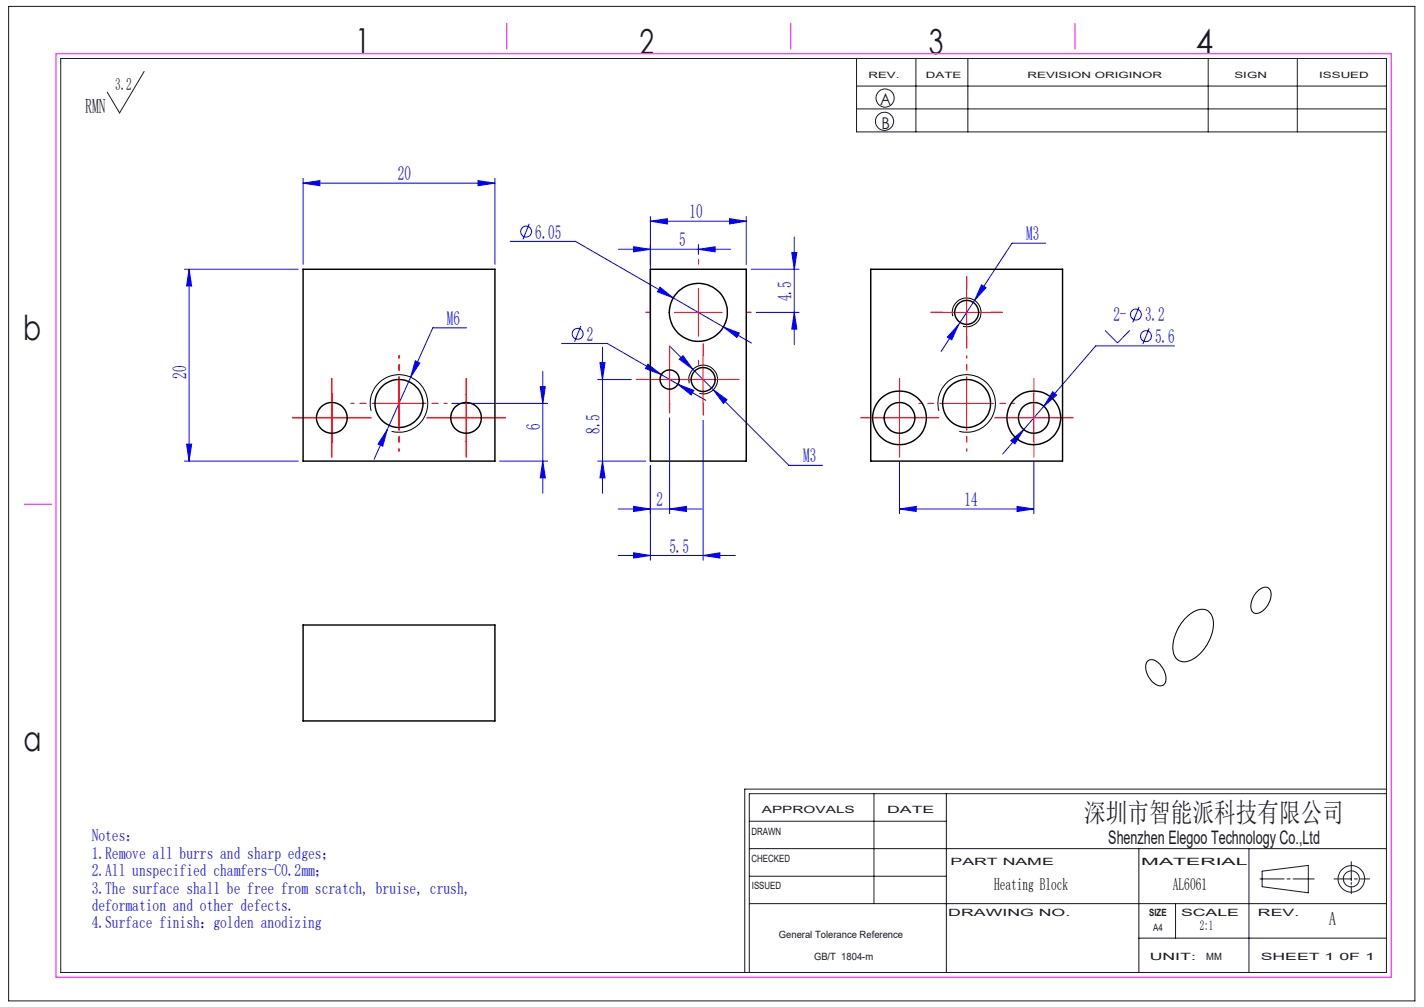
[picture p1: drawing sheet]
<svg xmlns="http://www.w3.org/2000/svg" width="297mm" height="210mm" viewBox="0 0 297 210" stroke-linecap="round" stroke-linejoin="round" font-family="sans-serif">
<g fill="none" stroke="#00f" stroke-width=".21">
<path d="M63.2 38.2l3.5-.5v1zM63.2 37.2v17.9M63.2 38.2h40M99.7 37.7l3.5 .5-3.5 .5zM103.2 37.2v17.9M38.5 56.2h23.7M39.4 56.2l.6 3.4h-1.1zM39.4 56.2v40M106.4 50.3h13.6l30.9 17.9M110.4 46.7l-1.3 3.2M128.9 52h23.5M132.2 51.5l3.4 .5-3.4 .5z"/>
<path d="M135.6 46.1l3.6-.5v1.1zM135.6 45.1v21.5M135.6 46.1h20M137.7 59.9l2.7 2.2-3.3-1.3zM145.7 52l3.5-.5v1zM145.7 51v2.1M152.2 45.6l3.4 .5-3.4 .6zM155.6 45.1v10M156.7 56.2h10M165.1 52.7h1.1l-.5 3.5zM165.7 49.4v22.5M204.7 59.4l.9 .6-2.3 2.6z"/>
<path d="M218.1 50.7h-7l-7.8 11.9M86.6 75.2l1 .5-1.9 3zM97.3 68.4h-7l-9.5 21.2M113.2 77.4v25.5M117.1 71.6h9.6l11.2 6.5M121.1 68l-1.3 3.3M124.7 79.2h7M125.1 75.6h1.1l-.5 3.6zM125.7 72.4v30.5M135.1 75.9l2.8 2.2-3.3-1.2zM137.9 78.1l3.5 2M139.8 72.3l24.7 24.7h7.1"/>
<path d="M141.7 74.9l.8-.7 2 2.8zM150.9 68.2l3.3 1.3-.5 .9zM150.9 68.2l5.8 3.3M157.7 65.1h9M165.7 65.1l.5 3.5h-1.1zM200 67.7l-1.5 3.2-.9-.6zM200 67.7l-3.7 5.6M203.3 62.6l-3.3 5.1M230.5 68.9l2.6 2.6 2.6-2.6M237.6 64l-1.3 3.2M239.7 68.5l-1.3 3.2M245 72.1h-16.5l-15 17.5"/>
<path d="M38.5 96.2h23.7M38.9 92.6h1.1l-.6 3.6zM80.8 89.6l-1 3.5-1-.5zM80.8 89.6l-2.8 6.2M94.2 84.1h20M104.2 96.2h10M112.7 80.6h1l-.5 3.5zM113.2 96.2l.5 3.5h-1zM124.7 96.2h10M125.7 96.2l.5 3.5h-1.1zM135.6 97.1v19.7M139.7 87.1v20"/>
<path d="M141.4 80.1l3.3 1.3-.6 1zM141.4 80.1l5.8 3.4M146.6 87.7v29.1M148.8 81.3l2.8 2.1-.7 .7zM187.6 96.3v10.8M210.8 91.9l2.7-2.3-1.8 3zM213.5 89.6l-4.4 5.1M215.6 96.3v10.8M219.6 81.7l.8 .7-2.7 2.3zM128.9 106.1h17.5M128.9 115.8h24.5M132.2 105.6l3.4 .5-3.4 .6z"/>
<path d="M132.2 115.3l3.4 .5-3.4 .6zM139.7 106.1l3.5-.5v1.1zM146.6 115.8l3.5-.5v1.1zM187.6 106.1l3.5-.5v1.1zM187.6 106.1h28M212.1 105.6l3.5 .5-3.5 .6z"/>
<circle cx="109.7" cy="48.3" r="1.15"/>
<circle cx="120.5" cy="69.6" r="1.15"/>
<circle cx="236.9" cy="65.6" r="1.15"/>
<circle cx="239" cy="70.1" r="1.14"/>
</g>
<g fill="none" stroke="#191924" stroke-width=".21">
<path d="M1.8 1.3h293.3v207.4h-293.3zM12.7 12.2h276.5v190.6h-276.5zM30.1 14.9l-5.2 8.7-2.5-4.4M178.6 12.2v15.3h110.6M178.6 17.9h110.6M191 12.2v15.3M201.9 12.2v15.3M252 12.2v15.3M270.6 12.2v15.3M178.6 22.7h110.6M156.3 177h132.9M156.3 171.3h41.1"/>
<path d="M182.3 165.5v22.9M197.4 165.5v37.3M237.5 177v25.8M260.5 177v25.8M281.8 179.7v4M289.2 165.5h-132.9v37.3M289.2 164.6h-133.9v38.2M156.3 188.4h132.9M156.3 182.7h41.1M237.5 195.6h51.7M245.2 188.4v7.2M262.8 183.3h5"/>
<path d="M263.2 181.7l9.7-1.2v5.7l-9.7-1.3zM268.4 183.3h.7M269.7 183.3h4.4M278.2 183.3h3.6M281.8 184v.4M281.8 184.8v1.6M282.5 183.3h.6M283.7 183.3h1.9"/>
<circle cx="184.5" cy="25.3" r="1.9"/>
<circle cx="184.6" cy="20.4" r="1.89"/>
<circle cx="281.9" cy="183.3" r="1.68"/>
<circle cx="281.9" cy="183.3" r="2.77"/>
</g>
<path d="M143.8 79.9a2.99 2.99 0 0 1 2.6-3.7 2.99 2.99 0 0 1 3.2 3.2 2.99 2.99 0 0 1-3.7 2.6M198.7 65.9a2.99 2.99 0 0 1 2.7-3.7 2.99 2.99 0 0 1 3.2 3.2 2.99 2.99 0 0 1-3.8 2.6M77.4 85.7a6 6 0 0 1 5.3-7.5 6 6 0 0 1 6.5 6.5 6 6 0 0 1-7.5 5.2M195.8 85.7a6 6 0 0 1 5.3-7.5 6 6 0 0 1 6.5 6.5 6 6 0 0 1-7.5 5.2M239.3 137.9a1.68 1.68 0 0 1 2.5 .5 3.8 3.8 0 0 1 1.1 4.1 1.49 1.49 0 0 1-2.3-.1 3.8 3.8 0 0 1-1.4-4.3zM247.2 129a4.5 4.5 0 0 1 4.4-1.8 3.2 3.2 0 0 1 1.4 3.8 8.6 8.6 0 0 1-5.6 7 2.51 2.51 0 0 1-2.8-3 9.7 9.7 0 0 1 2.6-6zM262.3 123.3a1.66 1.66 0 0 1 2.6-.4 4.1 4.1 0 0 1-2.3 4.9 1.28 1.28 0 0 1-1.4-.2 1.28 1.28 0 0 1-.3-1.4l.4-1.5z" fill="none" stroke="#000" stroke-width=".21"/>
<path d="M11.7 11.2h278.5v192.6h-278.5zM105.7 4.9v5.3M164.9 4.9v5.3M224.2 4.9v5.3M5 105.2h5.8" fill="none" stroke="#f0f" stroke-width=".21"/>
<g fill="none" stroke="#f00" stroke-width=".21" stroke-dasharray="30.5 1.3 1.3 1.3">
<path d="M145.7 55.1v-1M134.7 79.1h-2M135.7 65.1h-1.1M139.7 74.1v-2M141.7 79.1h-2.5M144.7 79.1h2M145.7 75.1v1.1M146.7 74.1v-2.5M151.7 79.1h2.5M155.7 65.1h1M196.6 65.1h-2.5M201.6 60.1v-2.5"/>
<path d="M201.6 70.1v2.5M206.6 65.1h2.5M64.2 87.1h-3.2M69.2 82.1v-3.2M69.2 92.1v3.2M74.2 87.1h3.2M92.2 87.1h-3.2M97.2 82.1v-3.2M97.2 92.1v3.2M102.2 87.1h3.2M139.7 84.1v2M146.7 84.1v2.5"/>
<path d="M182.6 87.1h-3.2M187.6 82.1v-3.2M187.6 92.1v3.2M192.6 87.1h3.2M210.6 87.1h-3.2M215.6 82.1v-3.2M215.6 92.1v3.2M220.6 87.1h3.2"/>
</g>
<path d="M83.2 79.1v-5M201.6 79.1v-5M78.2 84.1h-5M83.2 89.1v5M88.2 84.1h5M196.6 84.1h-5M201.6 89.1v5M206.6 84.1h5" fill="none" stroke="#f00" stroke-width=".21" stroke-dasharray="30.5 1.3 1.3 1.3" stroke-dashoffset="29.9"/>
<g fill="none" stroke="#f00" stroke-width=".21">
<path d="M83.2 79.2v9.9M134.7 79.2h17M139.7 74.1v10M140.7 65.1h10M145.7 60.1v10.1M146.6 74.1v10M196.6 65.1h10M201.6 60.1v10.1M201.6 79.2v9.9M64.2 87.1h10M69.2 82.2v9.9M78.2 84.1h10"/>
<path d="M92.2 87.1h10M97.2 82.2v9.9M182.6 87.1h10M187.6 82.2v9.9M196.6 84.1h10M210.6 87.1h10M215.6 82.2v9.9"/>
</g>
<g fill="#00f">
<path d="M152.2 45.6l3.4 .5-3.4 .6zM135.6 46.1l3.6-.5v1.1zM139.7 106.1l3.5-.5v1.1zM132.2 105.6l3.4 .5-3.4 .6zM146.6 115.8l3.5-.5v1.1zM132.2 115.3l3.4 .5-3.4 .6z"/>
<path d="M63.2 38.2l3.5-.5v1zM99.7 37.7l3.5 .5-3.5 .5zM80.8 89.6l-2 3 1 .5zM86.6 75.2l-.9 3.5 1.9-3zM150.9 68.2l2.8 2.2 .5-.9zM137.7 59.9l-.6 .9 3.3 1.3zM141.4 80.1l2.7 2.3 .6-1zM135.1 75.9l-.5 1 3.3 1.2zM141.7 74.9l2.8 2.1-2-2.8zM148.8 81.3l2.1 2.8 .7-.7zM132.2 51.5l3.4 .5-3.4 .5zM145.7 52l3.5-.5v1zM200 67.7l-2.4 2.6 .9 .6zM204.7 59.4l-1.4 3.2 2.3-2.6zM187.6 106.1l3.5-.5v1.1zM212.1 105.6l3.5 .5-3.5 .6zM210.8 91.9l.9 .7 1.8-3zM219.6 81.7l-1.9 3 2.7-2.3z"/>
<path d="M39.4 56.2l.6 3.4h-1.1zM38.9 92.6h1.1l-.6 3.6zM112.7 80.6h1l-.5 3.5zM113.2 96.2l.5 3.5h-1zM165.1 52.7h1.1l-.5 3.5zM165.7 65.1l.5 3.5h-1.1zM125.1 75.6h1.1l-.5 3.6zM125.7 96.2l.5 3.5h-1.1z"/>
</g>
<g fill="none" stroke="#000" stroke-width=".3">
<path d="M63.2 56.2h40v40h-40zM135.6 56.2h20v40h-20zM181.6 56.2h40v40h-40zM63.2 130.3h40v20h-40z"/>
<circle cx="139.7" cy="79.2" r="2"/>
<circle cx="145.7" cy="65.1" r="6.1"/>
<circle cx="146.7" cy="79.1" r="2.49"/>
<circle cx="201.6" cy="65.2" r="2.5"/>
<circle cx="69.2" cy="87.1" r="3.2"/>
<circle cx="83.2" cy="84.1" r="5"/>
<circle cx="97.2" cy="87.1" r="3.2"/>
<circle cx="187.6" cy="87.1" r="3.2"/>
<circle cx="187.6" cy="87.1" r="5.6"/>
<circle cx="201.6" cy="84.1" r="5"/>
<circle cx="215.6" cy="87.1" r="3.2"/>
<circle cx="215.6" cy="87.1" r="5.6"/>
</g>
<g font-size="7.2" fill="#191924">
<text x="74.1" y="11">1</text>
<text x="133.4" y="11.2">2</text>
<text x="193.7" y="11.3">3</text>
<text x="249.4" y="11.3">4</text>
<text x="4.8" y="70.9">b</text>
<text x="4.9" y="156.5">a</text>
</g>
<text font-size="5.6" fill="#191924" x="226.2" y="171.5">深圳市智能派科技有限公司</text>
<text font-size="4.2" fill="#191924" x="17.8" y="23.5">RMN</text>
<g font-size="4.1" fill="#00f">
<text x="83" y="37.6">20</text>
<text x="143.8" y="45.6">10</text>
<text x="111.6" y="49.7">6.05</text>
<text x="141.7" y="51.4">5</text>
<text x="214" y="50.1">M3</text>
<text x="165.1" y="62.9" transform="rotate(-90 165.1 62.9)">4.5</text>
<text x="93.2" y="67.8">M6</text>
<text x="122.4" y="71.1">2</text>
<text x="232.2" y="67">2-</text>
<text x="238.8" y="67">3.2</text>
<text x="240.9" y="71.5">5.6</text>
<text x="38.9" y="79" transform="rotate(-90 38.9 79)">20</text>
<text x="112.7" y="89.7" transform="rotate(-90 112.7 89.7)">6</text>
<text x="125.1" y="90.5" transform="rotate(-90 125.1 90.5)">8.5</text>
<text x="167.5" y="96.4">M3</text>
<text x="136.9" y="105.6">2</text>
<text x="201.2" y="105.6">14</text>
<text x="139.6" y="115.2">5.5</text>
</g>
<g font-size="3.9" fill="#191924">
<text x="231.2" y="176">Shenzhen Elegoo Technology Co.,Ltd</text>
<text x="277.2" y="193">A</text>
</g>
<text font-size="3.5" fill="#191924" x="24" y="18.7">3.2</text>
<g font-size="3.5" fill="#00f">
<text x="19.1" y="175.4">Notes：</text>
<text x="19.1" y="179.1">1.Remove all burrs and sharp edges；</text>
<text x="19.1" y="182.7">2.All unspecified chamfers-C0.2mm；</text>
<text x="19.1" y="186.3">3.The surface shall be free from scratch, bruise, crush,</text>
<text x="19.1" y="190">deformation and other defects.</text>
<text x="19.1" y="193.6">4.Surface finish：golden anodizing</text>
</g>
<g font-size="3.5">
<text x="207.4" y="185.6">Heating Block</text>
<text x="244.6" y="185.6">AL6061</text>
</g>
<g font-size="3.4" fill="#191924">
<text x="183.6" y="22">A</text>
<text x="183.8" y="27">B</text>
</g>
<text font-size="2.8" x="250.2" y="193.9">2:1</text>
<g font-size="2.1" fill="#191924">
<text x="158.9" y="169.5">APPROVALS</text>
<text x="185" y="169.5">DATE</text>
<text x="156.7" y="174.2">DRAWN</text>
<text x="156.7" y="179.7">CHECKED</text>
<text x="156.8" y="185.4">ISSUED</text>
<text x="198.2" y="180.4">PART NAME</text>
<text x="238" y="180.4">MATERIAL</text>
<text x="197.8" y="191">DRAWING NO.</text>
<text x="239.7" y="191">SIZE</text>
<text x="246.3" y="191">SCALE</text>
<text x="262.4" y="191">REV.</text>
<text x="162.4" y="195.6">General Tolerance Reference</text>
<text x="240.5" y="194.1">A4</text>
<text x="169.8" y="200.2">GB/T 1804-m</text>
<text x="239.8" y="200.2">UNIT:</text>
<text x="251.6" y="200.2">MM</text>
<text x="262.9" y="200.2">SHEET 1 0F 1</text>
</g>
<g font-size="1.8" fill="#191924">
<text x="181.1" y="16.3">REV.</text>
<text x="193.1" y="16.3">DATE</text>
<text x="214.3" y="16.3">REVISION ORIGINOR</text>
<text x="257.5" y="16.3">SIGN</text>
<text x="275.1" y="16.3">ISSUED</text>
</g>
</svg>
